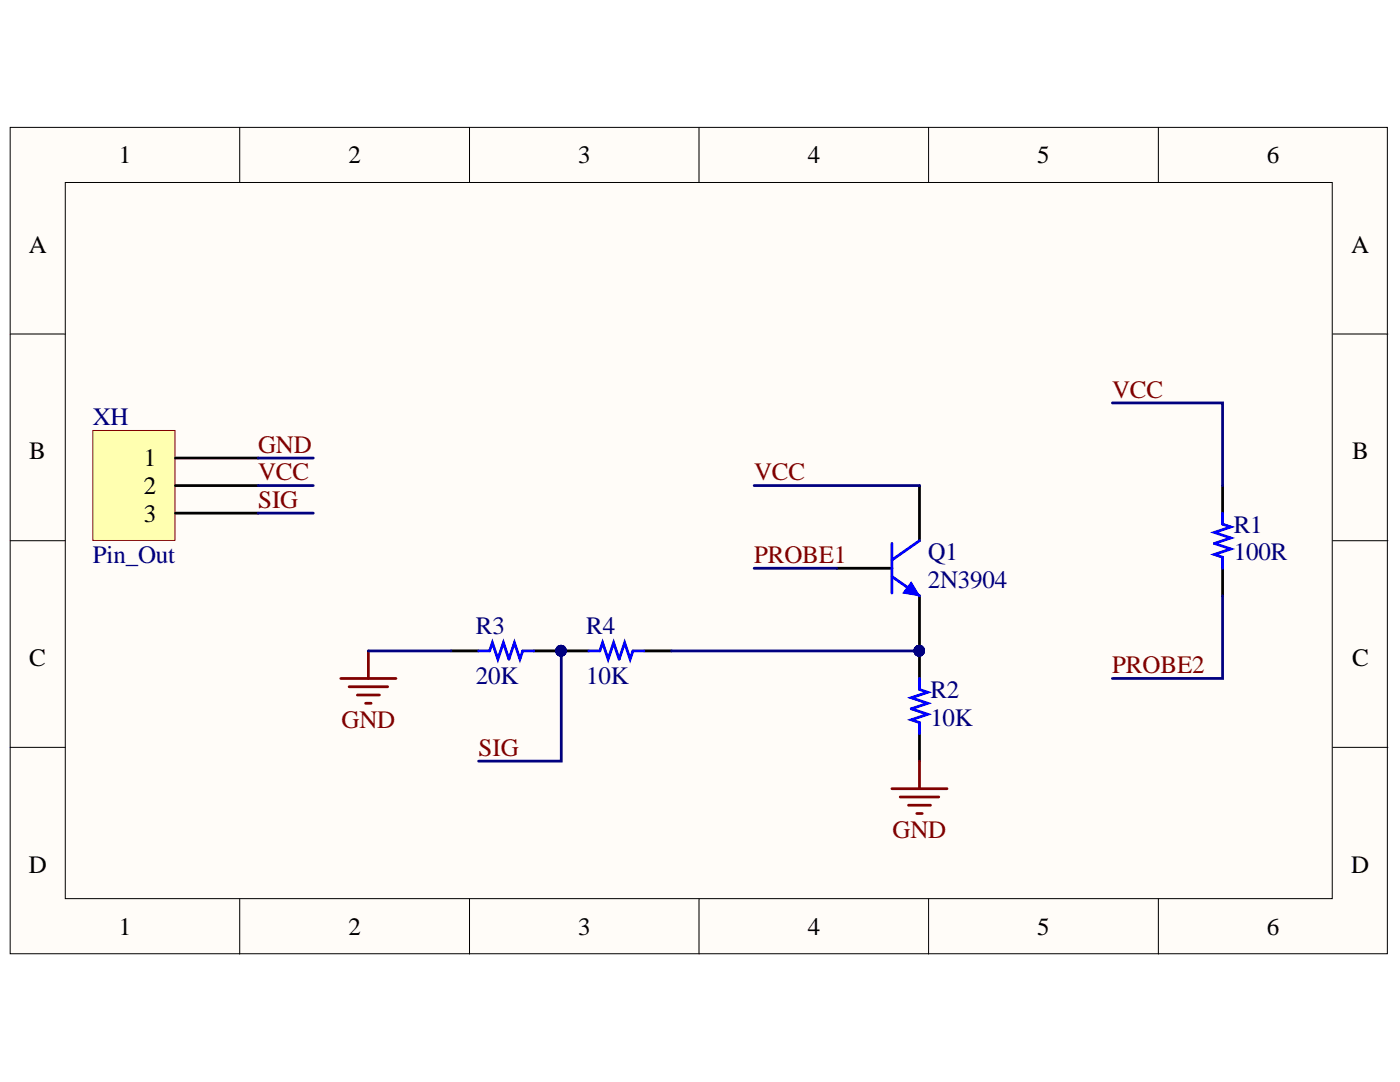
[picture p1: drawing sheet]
<svg xmlns="http://www.w3.org/2000/svg" width="279mm" height="216mm" viewBox="0 0 279 216" stroke-linecap="round" stroke-linejoin="round" font-family="sans-serif">
<g fill="#fffcf8" stroke="#000" stroke-width=".2">
<path d="M2 25.4h274.9v164.9h-274.9z"/>
<path d="M13 36.4h252.9v142.9h-252.9z"/>
</g>
<g fill="none" stroke="#000" stroke-width=".2">
<path d="M47.8 25.4v11M93.7 25.4v11M139.5 25.4v11M185.3 25.4v11M231.2 25.4v11M2 66.7h11M266 66.7h11M2 107.9h11M266 107.9h11M2 149.1h11M266 149.1h11M47.8 179.4v11"/>
<path d="M93.7 179.4v11M139.5 179.4v11M185.3 179.4v11M231.2 179.4v11"/>
</g>
<path d="M183.5 96.9v11M167 113.4h11M183.5 118.9v11" fill="none" stroke="#000" stroke-width=".55"/>
<circle cx="183.4" cy="129.9" r="1.06" fill="#000080" stroke="#000080" stroke-width=".2"/>
<path d="M178 115l5.5 3.9M178 108.4v9.9M183.5 107.9l-5.5 3.8" fill="none" stroke="#00f" stroke-width=".55"/>
<path d="M181.9 116.1l1.6 2.8-3.3-.6z" fill="#00f"/>
<path d="M181.9 116.1l1.6 2.8-3.3-.6z" fill="none" stroke="#00f" stroke-width=".2"/>
<circle cx="183.4" cy="129.9" r="1.06" fill="#000080" stroke="#000080" stroke-width=".2"/>
<path d="M244 96.9v5.5M244 113.4v5.5M183.5 129.9v5.5M183.5 146.4v5.5" fill="none" stroke="#000" stroke-width=".55"/>
<path d="M244 102.4v2.2l1.6 .5-3.3 1.1 3.3 1.1-3.3 1.1 3.3 1.1-3.3 1.1 1.7 .6v2.2M183.5 135.4v2.2l1.7 .5-3.3 1.1 3.3 1.1-3.3 1.1 3.3 1.1-3.3 1.1 1.6 .6v2.2" fill="none" stroke="#00f" stroke-width=".55"/>
<path d="M178 157.4h11M179.7 159h7.7M183.5 151.9v5.5M181.3 160.7h4.4M183 162.3h1.1" fill="none" stroke="#800000" stroke-width=".55"/>
<path d="M18.5 85.9h16.4v21.9h-16.4z" fill="#ffffb0" stroke="#800000" stroke-width=".2"/>
<path d="M35 91.4h16.5M35 96.9h16.5M35 102.4h16.5M90 129.9h5.5M106.5 129.9h11M128.5 129.9h5.5" fill="none" stroke="#000" stroke-width=".55"/>
<g fill="#000080" stroke="#000080" stroke-width=".2">
<circle cx="111.9" cy="129.9" r="1.06"/>
<circle cx="183.4" cy="129.9" r="1.06"/>
</g>
<path d="M95.5 129.9h2.2l.6-1.7 1.1 3.3 1.1-3.3 1.1 3.3 1.1-3.3 1.1 3.3 .5-1.6h2.2M117.5 129.9h2.2l.6-1.7 1.1 3.3 1.1-3.3 1.1 3.3 1.1-3.3 1.1 3.3 .5-1.6h2.2" fill="none" stroke="#00f" stroke-width=".55"/>
<path d="M68 135.4h11M69.7 137h7.7M71.3 138.7h4.4M73.5 129.9v5.5M73 140.3h1.1" fill="none" stroke="#800000" stroke-width=".55"/>
<path d="M51.5 91.4h11M51.5 96.9h11M150.5 96.9h33M222 80.4h22v16.5M51.5 102.4h11M150.5 113.4h16.5M244 118.9v16.5h-22M73.5 129.9h16.5M112 129.9v22h-16.5M134 129.9h49.5" fill="none" stroke="#000080" stroke-width=".55"/>
<g font-size="5">
<text x="23.7" y="32.6">1</text>
<text x="69.5" y="32.6">2</text>
<text x="115.4" y="32.6">3</text>
<text x="161.2" y="32.6">4</text>
<text x="207" y="32.6">5</text>
<text x="252.8" y="32.6">6</text>
<text x="5.8" y="50.5">A</text>
<text x="269.7" y="50.5">A</text>
<text x="5.8" y="91.7">B</text>
<text x="28.7" y="93">1</text>
<text x="269.8" y="91.7">B</text>
<text x="28.7" y="98.6">2</text>
<text x="28.7" y="104.1">3</text>
<text x="5.8" y="132.9">C</text>
<text x="269.8" y="132.9">C</text>
<text x="5.8" y="174.2">D</text>
<text x="269.7" y="174.2">D</text>
<text x="23.7" y="186.6">1</text>
<text x="69.5" y="186.6">2</text>
<text x="115.4" y="186.6">3</text>
<text x="161.2" y="186.6">4</text>
<text x="207" y="186.6">5</text>
<text x="252.8" y="186.6">6</text>
</g>
<g font-size="5" fill="#800000">
<text x="222" y="79.3">VCC</text>
<text x="51.5" y="90.3">GND</text>
<text x="51.5" y="95.8">VCC</text>
<text x="150.5" y="95.8">VCC</text>
<text x="51.5" y="101.3">SIG</text>
<text x="150.5" y="112.3">PROBE1</text>
<text x="222" y="134.3">PROBE2</text>
<text x="68.2" y="145.3">GND</text>
<text x="95.5" y="150.8">SIG</text>
<text x="178.1" y="167.3">GND</text>
</g>
<g font-size="5" fill="#000080">
<text x="18.5" y="84.8">XH</text>
<text x="246.2" y="106.3">R1</text>
<text x="18.5" y="112.3">Pin_Out</text>
<text x="185.2" y="111.8">Q1</text>
<text x="246.2" y="111.8">100R</text>
<text x="185.2" y="117.3">2N3904</text>
<text x="95" y="126.6">R3</text>
<text x="117" y="126.6">R4</text>
<text x="95" y="136.5">20K</text>
<text x="117" y="136.5">10K</text>
<text x="185.7" y="139.3">R2</text>
<text x="185.7" y="144.8">10K</text>
</g>
</svg>
